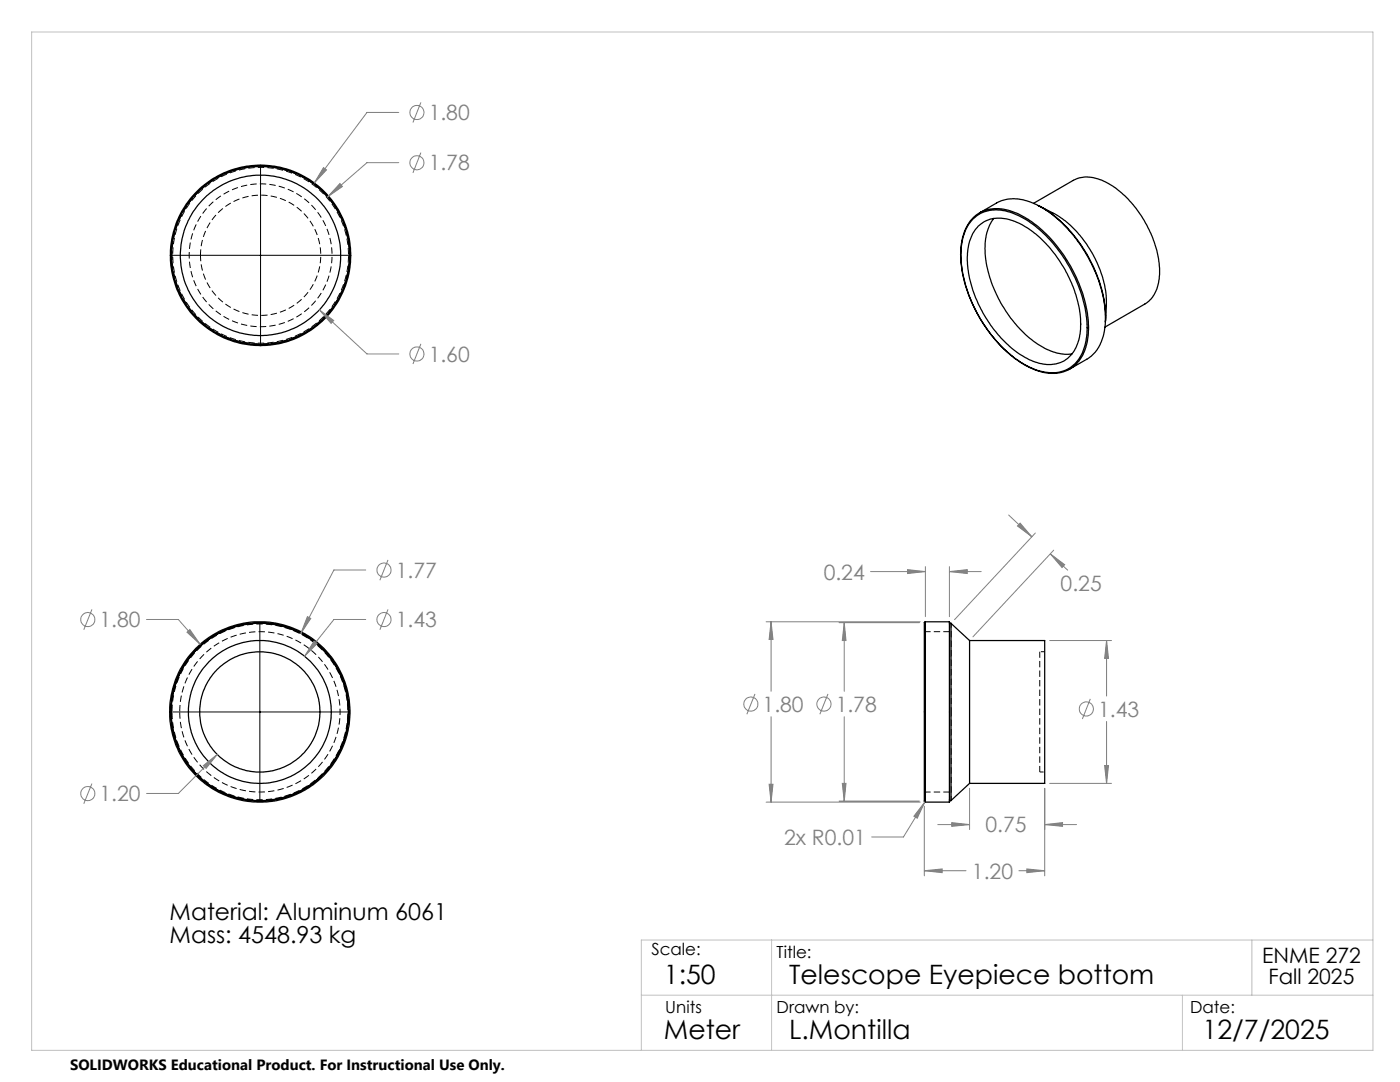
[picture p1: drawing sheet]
<svg xmlns="http://www.w3.org/2000/svg" width="279mm" height="216mm" viewBox="0 0 279 216" stroke-linecap="round" stroke-linejoin="round" font-family="sans-serif">
<path d="M69.6 50.9a17.5 17.5 0 0 0-26.1-15.3 17.5 17.5 0 0 0-.8 30.2 17.5 17.5 0 0 0 26.8-13.9l.1-1M34.3 142a17.5 17.5 0 0 1 26.1-15.3 17.5 17.5 0 0 1 .8 30.2 17.5 17.5 0 0 1-26.8-13.9l-.1-1" fill="none" stroke="#000" stroke-width=".2" stroke-dasharray="1.3 .6" stroke-dashoffset="-.2" stroke-linecap="butt"/>
<path d="M34.3 50.9a17.7 17.7 0 0 1 26.3-15.4 17.7 17.7 0 0 1 .8 30.4 17.7 17.7 0 0 1-27.1-14v-1" fill="none" stroke="#000" stroke-width=".2" stroke-dasharray="1.3 .6" stroke-dashoffset=".3" stroke-linecap="butt"/>
<path d="M37.8 50.9a14.3 14.3 0 0 1 21.1-12.4 14.3 14.3 0 0 1 .7 24.5 14.3 14.3 0 0 1-21.8-11.3v-.8" fill="none" stroke="#000" stroke-width=".2" stroke-dasharray="1.3 .6" stroke-dashoffset=".6" stroke-linecap="butt"/>
<path d="M40 50.9a12 12 0 0 1 17.8-10.5 12 12 0 0 1 .6 20.7 12 12 0 0 1-18.4-9.5v-.7M207.5 130v24" fill="none" stroke="#000" stroke-width=".2" stroke-dasharray="1.3 .6" stroke-dashoffset=".1" stroke-linecap="butt"/>
<path d="M69.8 50.9a17.7 17.7 0 0 0-26.4-15.5 17.7 17.7 0 0 0-.8 30.6 17.7 17.7 0 0 0 27.1-14.1l.1-1" fill="none" stroke="#000" stroke-width=".2" stroke-dasharray="1.3 .6" stroke-dashoffset=".2" stroke-linecap="butt"/>
<g fill="none" stroke="#000" stroke-width=".25">
<path d="M194.2 43.7a7.3 7.3 0 0 1 8.2-1 23.1 23.1 0 0 1 10.6 9.9 24.6 24.6 0 0 1 3.9 14.6 7.7 7.7 0 0 1-4.6 6.8 10.3 10.3 0 0 1-8.9-2 28 28 0 0 1-11.6-21.1 10.3 10.3 0 0 1 2.4-7.2zM195.2 45.2a6.6 6.6 0 0 1 7.7-.9 22.6 22.6 0 0 1 10.6 11.4 18.9 18.9 0 0 1 1.8 12.1 6.1 6.1 0 0 1-8.3 4.6 19.5 19.5 0 0 1-10-8.6 22.3 22.3 0 0 1-3.8-14.2 8.4 8.4 0 0 1 2-4.4zM195.3 42.6a8.3 8.3 0 0 1 8.2 .2 26.8 26.8 0 0 1 12 14.3 18.7 18.7 0 0 1 1 12.8 6.9 6.9 0 0 1-9.1 4.2 21.4 21.4 0 0 1-10.8-9l-1.6-2.6-1.6-3.3-.9-2.8-.6-3.3a11.8 11.8 0 0 1 2.2-9.5l1.2-1M195.5 42.5l3.4-2a8.9 8.9 0 0 1 8.7 .7 28.1 28.1 0 0 1 12.2 16.5 16.1 16.1 0 0 1-.3 11.1l-.6 1-1.1 1.2-4.3 2.6M198.3 43.6a10.4 10.4 0 0 0-1.6 7.7 25.5 25.5 0 0 0 10.6 17.5 9.7 9.7 0 0 0 6.6 1.8M206.3 40.6l7.9-4.6a7.1 7.1 0 0 1 6.9 .5 22.1 22.1 0 0 1 10.3 18.3 6.9 6.9 0 0 1-2.9 5.9l-8 4.6M207.2 41a25.6 25.6 0 0 1 11.2 12.7 23 23 0 0 1 2.2 10.5M207.3 41.1l2.8 1.4a21.7 21.7 0 0 1 10 13.2 16.1 16.1 0 0 1 .7 5.3l-.2 3.1M184.7 124.1a.46 .46 0 0 0-.2 .6v34.5a.59 .59 0 0 0 .2 .9M184.7 124.1h4.8v36h-4.8M184.7 124.1v36M189.8 124.4l-.2-.1-.1 .2"/>
<path d="M189.8 124.4v35.3M189.8 124.4l3.7 3.4M193.5 127.8v28.5M193.5 127.8h15v28.5h-15M189.5 159.6l.1 .2 .2-.1M193.5 156.3l-3.7 3.4"/>
<circle cx="52" cy="50.9" r="17.8"/>
<circle cx="52" cy="51" r="16"/>
<circle cx="52" cy="51" r="18"/>
<circle cx="51.8" cy="142.1" r="12"/>
<circle cx="51.8" cy="142.1" r="17.7"/>
<circle cx="51.9" cy="142" r="17.7"/>
<circle cx="51.9" cy="142.1" r="14.3"/>
<circle cx="51.9" cy="142.1" r="18"/>
</g>
<path d="M189.5 126h-5M34.1 142a17.8 17.8 0 0 1 26.4-15.5 17.8 17.8 0 0 1 .8 30.6 17.8 17.8 0 0 1-27.2-14.1v-1M184.5 158h5" fill="none" stroke="#000" stroke-width=".2" stroke-dasharray="1.3 .6" stroke-linecap="butt"/>
<path d="M208.5 130h-1M207.5 154h1" fill="none" stroke="#000" stroke-width=".2" stroke-dasharray="1.3 .6" stroke-dashoffset=".5" stroke-linecap="butt"/>
<path d="M184.7 160v-36" fill="none" stroke="#000" stroke-width=".2" stroke-dasharray="1.3 .6" stroke-dashoffset=".7" stroke-linecap="butt"/>
<path d="M189.8 142v-17.6M189.8 159.7v-17.7" fill="none" stroke="#000" stroke-width=".2" stroke-dasharray="1.3 .6" stroke-dashoffset=".4" stroke-linecap="butt"/>
<path d="M35.9 142a16 16 0 0 1 23.7-14 16 16 0 0 1 .7 27.6 16 16 0 0 1-24.4-12.7v-.9" fill="none" stroke="#000" stroke-width=".2" stroke-dasharray="1.3 .6" stroke-dashoffset="-.1" stroke-linecap="butt"/>
<g fill="none" stroke="#808080" stroke-width=".2">
<path d="M64.6 33.4l.6 .5-2.5 2.6zM67.8 36.6l.5 .6-2.9 2.1zM79.6 32.5h-6.4l-7.8 6.8M79.6 22.4h-6.4l-10.5 14.1M84 30.4l-1.6 4.1M84 20.4l-1.6 4M63.7 61.8l2.9 2.2-.5 .5zM63.7 61.8l9.5 8.8h6.4M84 68.6l-1.6 4M73 113.7h-6.4l-6.6 12.7M77.4 111.7l-1.6 4.1M173.7 114.1h11"/>
<path d="M181.1 113.7l3.6 .4-3.6 .3zM184.7 113.1v9.9M189.5 114.1l3.5-.4v.7zM189.5 113.1v9.9M189.5 114.1h6.3M201.3 102.8l4.6 4.3M203.6 104.4l2.3 2.7-2.8-2.1zM206.6 106.4l-16.1 17.2M209.6 110.5l2.9 2.2-.6 .5zM209.6 110.5l3.5 3.3M210.3 109.8l-16.1 17.3M18.3 121.6l-1.6 4.1"/>
<path d="M29.2 123.6h6.4l4.3 5M37.3 126.2l.6-.6 2 3zM61.3 123l.7 .4-2 3zM62.7 127.9l.6 .5-2.5 2.6zM73 123.6h-6.4l-5.8 7.4M77.4 121.6l-1.6 4.1M150.7 138.5l-1.7 4M152.9 124.1h30.8M153.9 124.1l.4 3.5h-.8zM153.9 124.1v13.8M165.2 138.5l-1.6 4M167.5 124.2h16"/>
<path d="M168.5 124.2l.3 3.6h-.7zM168.5 124.2v13.7M209.5 127.8h12.3M217.6 139.5l-1.6 4M220.8 127.8l.4 3.6h-.7zM220.8 127.8v11.1M18.3 156.4l-1.6 4M40.6 152.8l2.8-2.3-2.3 2.8zM43.4 150.5l-7.8 7.8h-6.4M153.5 156.5h.8l-.4 3.6zM153.9 143v17.1M167.5 159.8h16"/>
<path d="M168.1 156.3h.7l-.3 3.5zM168.5 143v16.8M193.5 157.3v8.2M208.5 157.3v17.5M209.5 156.3h12.3M220.5 152.8h.7l-.4 3.5zM220.8 144v12.3M152.9 160.1h30.8M184.5 173.7l3.5-.3v.7zM184.5 160.9v13.9M184.5 173.7h8.3M184.6 160l-1.5 3.3-.7-.4z"/>
<path d="M184.6 160l-4.3 7h-6.3M187.1 164.5h6.4M189.9 164.1l3.6 .4-3.6 .4zM203.3 173.7h5.2M204.9 173.4l3.6 .3-3.6 .4zM208.5 164.5l3.6-.4v.8zM208.5 164.5h6.3"/>
<circle cx="83.2" cy="22.4" r="1.41"/>
<circle cx="83.2" cy="32.5" r="1.41"/>
<circle cx="83.2" cy="70.6" r="1.41"/>
<circle cx="76.6" cy="113.7" r="1.4"/>
<circle cx="17.5" cy="123.6" r="1.41"/>
<circle cx="76.6" cy="123.6" r="1.4"/>
<circle cx="17.5" cy="158.4" r="1.42"/>
<circle cx="149.9" cy="140.5" r="1.41"/>
<circle cx="164.4" cy="140.5" r="1.41"/>
<circle cx="216.8" cy="141.5" r="1.41"/>
</g>
<path d="M52 32.9v36.1M33.9 50.9h18.1M52.1 50.9h17.9M51.9 124.3v17.7M34.1 142.1h17.8M51.9 142v.1M51.9 142.2v17.6M52 142.1h17.6" fill="none" stroke="#000" stroke-width=".2"/>
<path d="M6.3 6.4h267.7v203.2h-267.7zM128 198.6h146M154 187.6v22M236 198.6v11M249.8 187.6v11M274 187.6h-146v22" fill="none" stroke="#c0c0c0" stroke-width=".2"/>
<path d="M67.8 36.6l-2.4 2.7 2.9-2.1zM63.7 61.8l2.4 2.7 .5-.5zM64.6 33.4l-1.9 3.1 2.5-2.6zM168.5 124.2l.3 3.6h-.7zM168.1 156.3h.7l-.3 3.5zM153.5 156.5h.8l-.4 3.6zM153.9 124.1l.4 3.5h-.8zM189.5 114.1l3.5-.4v.7zM181.1 113.7l3.6 .4-3.6 .3zM209.6 110.5l2.9 2.2-.6 .5zM203.6 104.4l2.3 2.7-2.8-2.1zM189.9 164.1l3.6 .4-3.6 .4zM208.5 164.5l3.6-.4v.8zM220.8 127.8l.4 3.6h-.7zM220.5 152.8h.7l-.4 3.5zM184.5 173.7l3.5-.3v.7zM204.9 173.4l3.6 .3-3.6 .4zM184.6 160l-2.2 2.9 .7 .4zM40.6 152.8l.5 .5 2.3-2.8zM62.7 127.9l-1.9 3.1 2.5-2.6zM61.3 123l-1.3 3.4 2-3zM37.3 126.2l2.6 2.4-2-3z" fill="#808080"/>
<g font-size="5.3">
<text x="132.5" y="196.4">1:50</text>
<text x="157.5" y="196.4">Telescope Eyepiece bottom</text>
<text x="132.5" y="207.4">Meter</text>
<text x="157.5" y="207.4">L.Montilla</text>
<text x="240" y="207.4">12/7/2025</text>
</g>
<g font-size="4.7">
<text x="33.8" y="183.6">Material: Aluminum 6061</text>
<text x="33.8" y="188.1">Mass: 4548.93 kg</text>
</g>
<g font-size="4.2" fill="#808080">
<text x="85.6" y="24">1.80</text>
<text x="85.6" y="34">1.78</text>
<text x="85.6" y="72.2">1.60</text>
<text x="79" y="115.3">1.77</text>
<text x="164.4" y="115.6">0.24</text>
<text x="211.7" y="117.9">0.25</text>
<text x="19.9" y="125.2">1.80</text>
<text x="79" y="125.2">1.43</text>
<text x="152.2" y="142">1.80</text>
<text x="166.8" y="142">1.78</text>
<text x="219.1" y="143">1.43</text>
<text x="19.9" y="159.9">1.20</text>
<text x="196.7" y="166.1">0.75</text>
<text x="156.5" y="168.6">2x R0.01</text>
<text x="194" y="175.3">1.20</text>
</g>
<g font-size="4.2">
<text x="251.9" y="192.2">ENME 272</text>
<text x="253.2" y="196.4">Fall 2025</text>
</g>
<g font-size="3.3">
<text x="130" y="190.6">Scale:</text>
<text x="155" y="191.2">Title:</text>
<text x="132.8" y="202.2">Units</text>
<text x="155" y="202.2">Drawn by:</text>
<text x="237.5" y="202.2">Date:</text>
</g>
<text font-size="3" x="14" y="213.5">SOLIDWORKS Educational Product. For Instructional Use Only.</text>
</svg>
